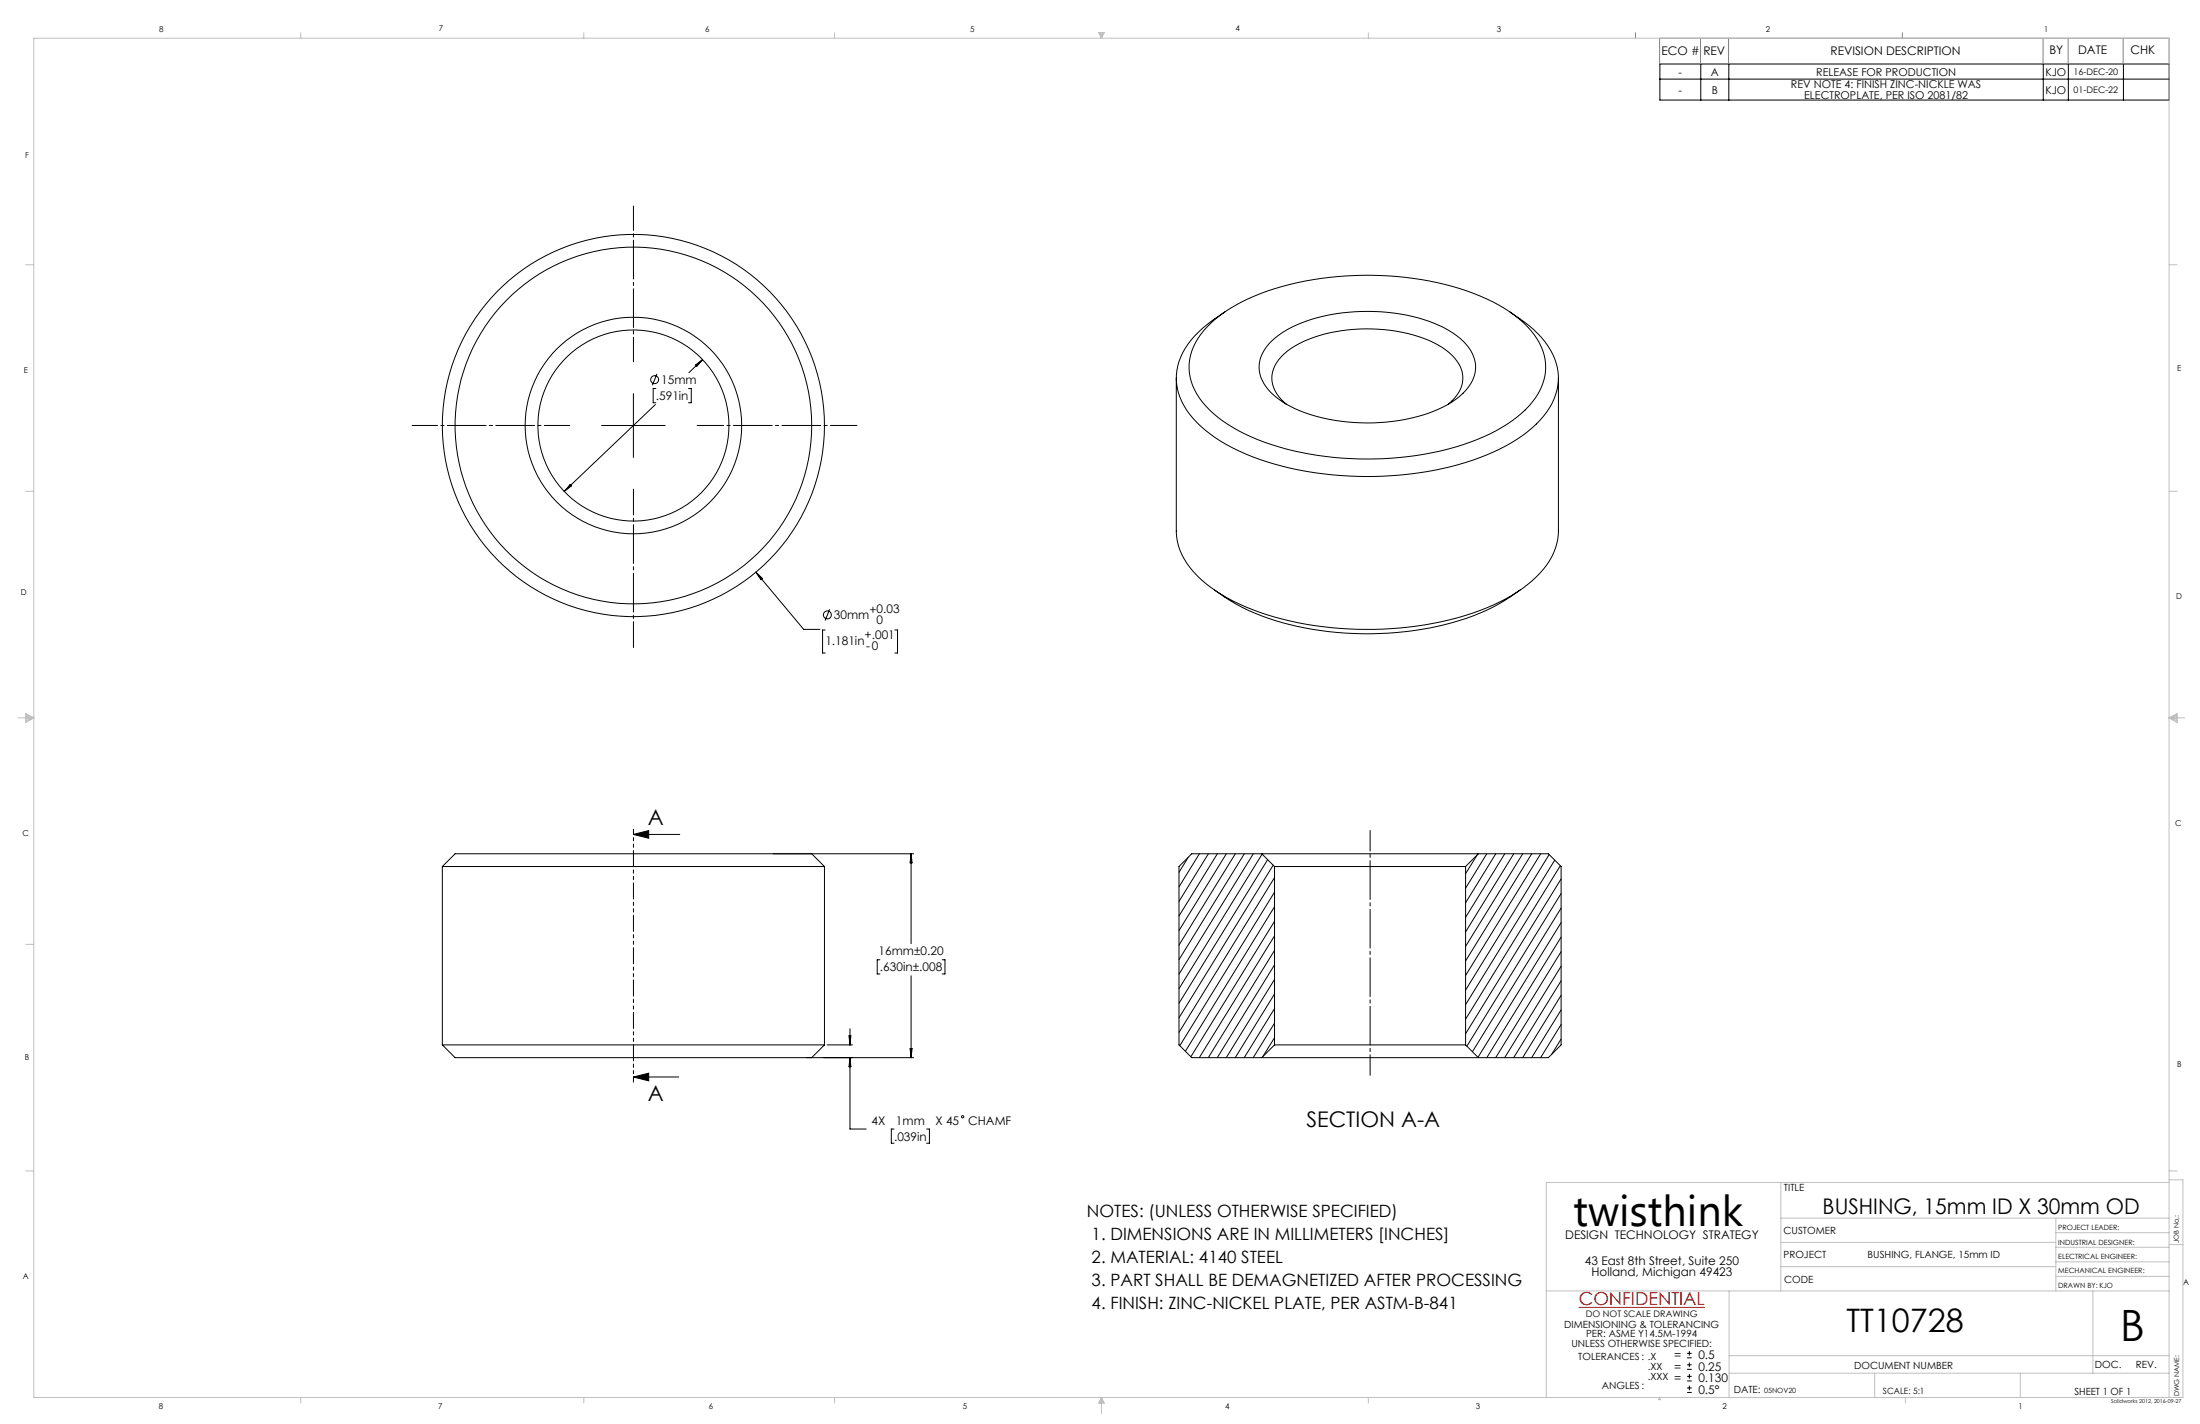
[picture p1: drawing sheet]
<svg xmlns="http://www.w3.org/2000/svg" width="864mm" height="559mm" viewBox="0 0 864 559" stroke-linecap="round" stroke-linejoin="round" font-family="sans-serif">
<g fill="none" stroke="#000" stroke-width=".39">
<path d="M651.6 25.1h199.9v14.2h-199.9zM651.6 31h199.9M667.6 25.1v14.2M678.6 25.1v14.2M802.1 25.1v14.2M811.9 25.1v14.2M833.5 25.1v14.2M475.6 126.5a73.3 73.3 0 0 1 33.9-15.6 126.7 126.7 0 0 1 69 4.2 52 52 0 0 1 23.7 16.1 20.4 20.4 0 0 1-.7 26.6 55.1 55.1 0 0 1-24.5 15.8 126.1 126.1 0 0 1-83.3-1.1 49.8 49.8 0 0 1-22.9-16.4 20.5 20.5 0 0 1 1.9-26.6zM480.8 122.4a47.4 47.4 0 0 0-15.6 14.4 21.6 21.6 0 0 0 1.9 25.9 56.5 56.5 0 0 0 24.6 16.5 134.8 134.8 0 0 0 89.2 .4 56.3 56.3 0 0 0 26.3-18 21.7 21.7 0 0 0-.8-27.5l-2.8-3.3-3.4-3-7.5-5.4M499.1 133.9a46.6 46.6 0 0 1 25.1-10.7 73.4 73.4 0 0 1 42.7 5.4 21.8 21.8 0 0 1 12 12.9 14 14 0 0 1-5.8 13.9 53.2 53.2 0 0 1-28.8 10.2 70.4 70.4 0 0 1-39.4-7 19.3 19.3 0 0 1-10.6-13.3 13.6 13.6 0 0 1 4.8-11.4zM248.6 154.5v25M257.3 158.8l-35.8 34"/>
<path d="M257.5 152.5h-1.1v5.5h1.1M257.9 146.8l-1.8 4.4M270.3 152.5h1.1v5.5h-1.1M272.9 143.3l2.9-2.2-2.3 2.7zM275.8 141.1l-5.4 5.1M461.8 148.4v60a25.8 25.8 0 0 0 9.7 19 78.2 78.2 0 0 0 34.8 16.3 136.3 136.3 0 0 0 74.6-4.1 57 57 0 0 0 26.3-18 23.2 23.2 0 0 0 4.6-13.2v-60M504.9 158.6a12.1 12.1 0 0 1-4.4-15.2 24.3 24.3 0 0 1 13.1-10.2 66.1 66.1 0 0 1 49 1.2 20.2 20.2 0 0 1 11.2 10.8 11.6 11.6 0 0 1-3.9 12.2l-1.4 1.2M236.1 167h25M223.8 190.1l.5 .6-2.8 2.1zM296.7 224.5l18.8 22.5h6.3M296.7 224.5l2.6 2.5-.6 .5zM325.7 239.1l-1.8 4.4"/>
<path d="M476.8 231.6a87.3 87.3 0 0 0 41.9 15.9 124 124 0 0 0 62.3-6.9l7.2-3.5 8.5-5.5M324 247.2h-1.1v9.1h1.1M351.3 247.2h1v9.1h-1M248.6 327.4l6-1.5v3zM248.6 327.4h18.2M303.5 335h55.1M357.6 335v35.3M357.6 335l.4 3.6h-.7zM466.5 336.4l-3.7 5.9M470.8 335l-8 13M474.3 335l-11.5 18.7M477.9 335l-15.1 24.4"/>
<path d="M481.4 335l-18.6 30.2M484.9 335l-22.1 35.9M488.5 335l-25.7 41.6M492 335l-29.2 47.3M495.3 335h85M495.3 335h-27.5l-5 5v70l5 5h27.5M495.3 335l5 5M495.4 335.2l-32.6 52.8M497.6 337.3l-34.8 56.4M499.8 339.5l-37 59.9M579.8 335.6l-4.5 7.2M580.3 335h27.5l5 5v70l-5 5h-27.5"/>
<path d="M580.3 335l-5 5M583.6 335l-8.3 13.5M587.2 335l-11.9 19.3M590.7 335l-15.4 25M594.2 335l-18.9 30.7M597.7 335l-22.4 36.4M601.3 335l-26 42.1M604.8 335l-29.5 47.8M608.1 335.4l-32.8 53.1M610.3 337.5l-35 56.7M612.5 339.7l-37.2 60.2M173.6 340h150"/>
<path d="M173.6 340l5-5h140l5 5M173.6 340v70M323.6 340v70M500.3 340h75M500.3 340v70M500.3 344.4l-37.5 60.7M500.3 350.1l-37.2 60.3M500.3 355.8l-35 56.7M575.3 340v70M612.8 344.9l-37.5 60.8M612.8 350.6l-37 60M612.8 356.3l-34.8 56.4"/>
<path d="M345.4 376.6h-1.1v5.6h1.1M369.9 376.6h1v5.6h-1M500.3 361.5l-32.8 53.2M500.3 367.2l-29.5 47.8M500.3 373l-26 42M500.3 378.6l-22.5 36.4M612.8 362.1l-32.6 52.8M612.8 367.7l-29.2 47.3M612.8 373.5l-25.7 41.5M612.8 379.2l-22.1 35.8M357.6 382.9v32.1M500.3 384.4l-18.9 30.6"/>
<path d="M500.3 390.1l-15.4 24.9M500.3 395.8l-11.9 19.2M612.8 384.9l-18.6 30.1M612.8 390.6l-15.1 24.4M612.8 396.3l-11.6 18.7M173.6 410l5 5h140l5-5M173.6 410h150M316.6 415h42M324.7 410h9.9M333.3 406.5h.7l-.3 3.5zM333.7 415v28.1h6.3M333.7 403.7v6.3"/>
<path d="M333.7 415l.3 3.6h-.7zM357.3 411.5h.7l-.4 3.5zM495.3 415h85M500.3 410h75M500.3 410l-5 5M500.3 401.5l-8.4 13.5M500.3 407.2l-4.6 7.4M575.3 410l5 5M612.8 402l-8 13M612.8 407.7l-3.7 6.1M248.6 422.6l6-1.5v3zM248.6 422.6h17.8"/>
<path d="M350.9 443.1h-1v5.5h1M363.7 443.1h1.1v5.5h-1.1M662.3 532.8h1.8M662.3 531.1h1.8M662.3 537.4h1.8M662.3 535.6h1.8M663.2 530.2v1.8M663.2 534.7v1.8M663.2 539.2v1.8M662.3 541.9h1.8M662.3 540.1h1.8M662.3 546.4h1.8"/>
<path d="M662.3 544.7h1.8M663.2 543.7v1.8"/>
<circle cx="257" cy="149" r="1.56"/>
<circle cx="248.6" cy="167" r="70"/>
<circle cx="248.6" cy="167" r="37.5"/>
<circle cx="248.6" cy="167" r="75"/>
<circle cx="248.6" cy="167" r="42.5"/>
<circle cx="324.8" cy="241.3" r="1.55"/>
<circle cx="377.9" cy="438.2" r=".44"/>
</g>
<path d="M619.7 513.1h49.5" fill="none" stroke="#f00" stroke-width=".43"/>
<path d="M248.7 142v-61.2" fill="none" stroke="#000" stroke-width=".39" stroke-dasharray="15.2 1.3 1.3 1.3" stroke-dashoffset="5.6"/>
<path d="M223.7 167h-61.9" fill="none" stroke="#000" stroke-width=".39" stroke-dasharray="15.2 1.3 1.3 1.3" stroke-dashoffset="5.3"/>
<path d="M248.7 192v62.1" fill="none" stroke="#000" stroke-width=".39" stroke-dasharray="15.2 1.3 1.3 1.3" stroke-dashoffset="5.1"/>
<path d="M273.7 167h62.7" fill="none" stroke="#000" stroke-width=".39" stroke-dasharray="15.2 1.3 1.3 1.3" stroke-dashoffset="4.8"/>
<path d="M537.8 422v-96.1" fill="none" stroke="#000" stroke-width=".39" stroke-dasharray="15.2 1.3 1.3 1.3" stroke-dashoffset="7.2"/>
<path d="M248.7 325.4v99.2" fill="none" stroke="#000" stroke-width=".39" stroke-dasharray="6.3 1.3 1.3 1.3 1.3 1.3" stroke-dashoffset="4.4"/>
<path d="M642 12.8v2.2M651.5 15h200v10h-200zM667.5 15v10M678.5 15v10M746.8 12.8v2.2M802 15v10M811.8 15v10M833.4 15v10" fill="none" stroke="#808080" stroke-width=".39"/>
<g fill="none" stroke="#c0c0c0" stroke-width=".39">
<path d="M118 12.8v2.2M229.2 12.8v2.2M327.6 12.8v2.2M431.3 12.8h2.2l-1.1 2.2zM431.5 12.8l.9 2.2M432 12.8l.4 2.2M432.7 12.8l-.3 2.2M433 12.8l-.6 2.2M537.1 12.8v2.2M10.1 103.9h3.2M851.5 103.9h3.1M10.1 192.8h3.2"/>
<path d="M851.5 192.8h3.1M7.1 281.7h6.2M10.1 280l3.2 1.7-3.2 1.9zM10.1 280.5l3.2 1.2M10.1 281.1l3.2 .6M13.3 281.7l-3.2 1.2M13.3 281.7l-3.2 .5M851.5 281.7h6.1M851.5 281.7l3.1 .5M851.5 281.7l3.1 1.2M851.5 281.7l3.1-1.7v3.6zM854.6 281.1l-3.1 .6"/>
<path d="M854.6 280.5l-3.1 1.2M10.1 370.6h3.2M10.1 459.5h3.2M851.5 459.5h3.1M699.1 464v42.6M699.1 478h152.4M807 478v28.6M851.5 463h5.4v85.4h-843.6v-533.4h838.2v533.4M851.5 464h-244.5v84.4M699.1 487.5h107.9M699.1 497.1h107.9M807 483.7h44.5"/>
<path d="M807 489.4h44.5M807 495.2h44.5M851.5 488.4h5.4M607 506.6h244.5M678.7 506.6v41.8M807 500.9h44.5M821.5 506.6v32.3M678.7 532h172.8M678.7 538.9h172.8M735.9 538.9v9.5M793 538.9v9.5M118 548.4v2.1"/>
<path d="M229.2 548.4v2.1M327.6 548.4v2.1M432.4 548.4v6.3M432.4 548.4l1.1 2.2h-2.2zM432.4 548.4l.6 2.2M432.4 548.4l-.9 2.2M432.4 548.4l-.4 2.2M432.4 548.4l.3 2.2M537.1 548.4v2.1M651.4 548.4l.4 .9h-.7zM748 548.4v2.1"/>
</g>
<path d="M248.6 327.4l6-1.5v3zM248.6 422.6l6-1.5v3z" fill="#000"/>
<g font-size="16.9">
<text x="617.6" y="480.9">twisthink</text>
<text x="832.2" y="526.1">B</text>
</g>
<text font-size="12.7" x="724.8" y="522.8">TT10728</text>
<g font-size="8.5">
<text x="254.3" y="323.7">A</text>
<text x="254.3" y="432.2">A</text>
<text x="512.9" y="442.3">SECTION A-A</text>
<text x="715.4" y="476.3">BUSHING, 15mm ID X 30mm OD</text>
</g>
<text font-size="7.1" fill="#f00" x="619.7" y="512.3">CONFIDENTIAL</text>
<g font-size="6.7">
<text x="426.7" y="477.5">NOTES: (UNLESS OTHERWISE SPECIFIED)</text>
<text x="428.5" y="486.5">1. DIMENSIONS ARE IN MILLIMETERS [INCHES]</text>
<text x="428.5" y="495.5">2. MATERIAL: 4140 STEEL</text>
<text x="428.5" y="504.5">3. PART SHALL BE DEMAGNETIZED AFTER PROCESSING</text>
<text x="428.5" y="513.5">4. FINISH: ZINC-NICKEL PLATE, PER ASTM-B-841</text>
</g>
<g font-size="4.7">
<text x="652.2" y="21.4">ECO #</text>
<text x="668.7" y="21.4">REV</text>
<text x="718.5" y="21.4">REVISION DESCRIPTION</text>
<text x="804.5" y="21.3">BY</text>
<text x="815.7" y="21.3">DATE</text>
<text x="836.3" y="21.3">CHK</text>
<text x="259.6" y="150.7">15mm</text>
<text x="257.5" y="157">.591in</text>
<text x="327.4" y="243">30mm</text>
<text x="341.3" y="240.9">+0.03</text>
<text x="344.1" y="245">0</text>
<text x="339.4" y="250.7">+.001</text>
<text x="324" y="253.2">1.181in</text>
<text x="340" y="255.2">-0</text>
<text x="344.9" y="374.9">16mm±0.20</text>
<text x="345.4" y="381.2">.630in±.008</text>
<text x="342.1" y="441.3">4X</text>
<text x="351.7" y="441.3">1mm</text>
<text x="367.2" y="441.3">X 45</text>
<text x="380" y="441.3">CHAMF</text>
<text x="351" y="447.6">.039in</text>
<text x="614.4" y="486.2">DESIGN TECHNOLOGY STRATEGY</text>
<text x="622.2" y="496.3">43 East 8th Street, Suite 250</text>
<text x="624.7" y="500.8">Holland, Michigan 49423</text>
<text x="657.2" y="533.4">=</text>
<text x="666.7" y="533.4">0.5</text>
<text x="657.2" y="537.9">=</text>
<text x="666.7" y="537.9">0.25</text>
<text x="657.2" y="542.4">=</text>
<text x="666.7" y="542.4">0.130</text>
<text x="666.7" y="547">0.5°</text>
</g>
<g font-size="4.2">
<text x="658.9" y="29.7">-</text>
<text x="671.6" y="29.7">A</text>
<text x="712.9" y="29.7">RELEASE FOR PRODUCTION</text>
<text x="802.9" y="29.7">KJO</text>
<text x="703" y="34.6">REV NOTE 4: FINISH ZINC-NICKLE WAS</text>
<text x="658.9" y="36.7">-</text>
<text x="672" y="36.7">B</text>
<text x="708.2" y="38.9">ELECTROPLATE, PER ISO 2081/82</text>
<text x="802.9" y="36.7">KJO</text>
</g>
<g font-size="3.9">
<text x="700.3" y="467.5">TITLE</text>
<text x="700.1" y="484.4">CUSTOMER</text>
<text x="700.1" y="493.7">PROJECT</text>
<text x="733.1" y="493.7">BUSHING, FLANGE, 15mm ID</text>
<text x="700.4" y="503.4">CODE</text>
<text x="614" y="521">DIMENSIONING &amp; TOLERANCING</text>
<text x="622.6" y="524.8">PER: ASME Y14.5M-1994</text>
<text x="616.9" y="528.7">UNLESS OTHERWISE SPECIFIED:</text>
<text x="619.5" y="533.6">TOLERANCES: .X</text>
<text x="646.9" y="537.5">.XX</text>
<text x="727.8" y="537.3">DOCUMENT NUMBER</text>
<text x="822.4" y="536.9">DOC.</text>
<text x="838.4" y="536.9">REV.</text>
<text x="628.8" y="545.2">ANGLES:</text>
<text x="646.9" y="541.4">.XXX</text>
<text x="680.6" y="546.8">DATE:</text>
<text x="814.3" y="547.3">SHEET 1 OF 1</text>
</g>
<g font-size="3.5">
<text x="814" y="29.4">16-DEC-20</text>
<text x="814" y="36.5">01-DEC-22</text>
<text x="622.5" y="516.8">DO NOT SCALE DRAWING</text>
</g>
<text font-size="3.4" x="739.1" y="547.2">SCALE: 5:1</text>
<g font-size="3.2">
<text x="62.5" y="12.4">8</text>
<text x="172.3" y="12.3">7</text>
<text x="276.8" y="12.4">6</text>
<text x="380.9" y="12.4">5</text>
<text x="485" y="12.3">4</text>
<text x="587.6" y="12.4">3</text>
<text x="693.2" y="12.4">2</text>
<text x="802.5" y="12.4">1</text>
<text x="9.9" y="62">F</text>
<text x="9.3" y="146.5">E</text>
<text x="854.7" y="145.5">E</text>
<text x="8.2" y="233.6">D</text>
<text x="854.3" y="234.9">D</text>
<text x="8.9" y="328.1">C</text>
<text x="853.9" y="324.1">C</text>
<text x="9.7" y="415.8">B</text>
<text x="854.6" y="418.6">B</text>
<text x="9" y="502">A</text>
<text x="857" y="504.1">A</text>
<text x="62.3" y="552.9">8</text>
<text x="172" y="552.9">7</text>
<text x="278.3" y="552.9">6</text>
<text x="377.9" y="552.8">5</text>
<text x="481" y="552.8">4</text>
<text x="579.3" y="552.8">3</text>
<text x="676.2" y="552.9">2</text>
<text x="792.4" y="552.8">1</text>
</g>
<g font-size="2.8">
<text x="808" y="482.6">PROJECT LEADER:</text>
<text x="808" y="488.6">INDUSTRIAL DESIGNER:</text>
<text x="808" y="494.2">ELECTRICAL ENGINEER:</text>
<text x="808" y="499.7">MECHANICAL ENGINEER:</text>
<text x="808" y="505.6">DRAWN BY: KJO</text>
<text x="692.5" y="546.8">05NOV20</text>
</g>
<g font-size="2.7">
<text x="855.3" y="487.9" transform="rotate(-90 855.3 487.9)">JOB No,:</text>
<text x="855.4" y="548" transform="rotate(-90 855.4 548)">DWG NAME:</text>
</g>
<text font-size="2.1" x="828.7" y="550.6">Solidworks 2012, 2016-09-27</text>
</svg>
